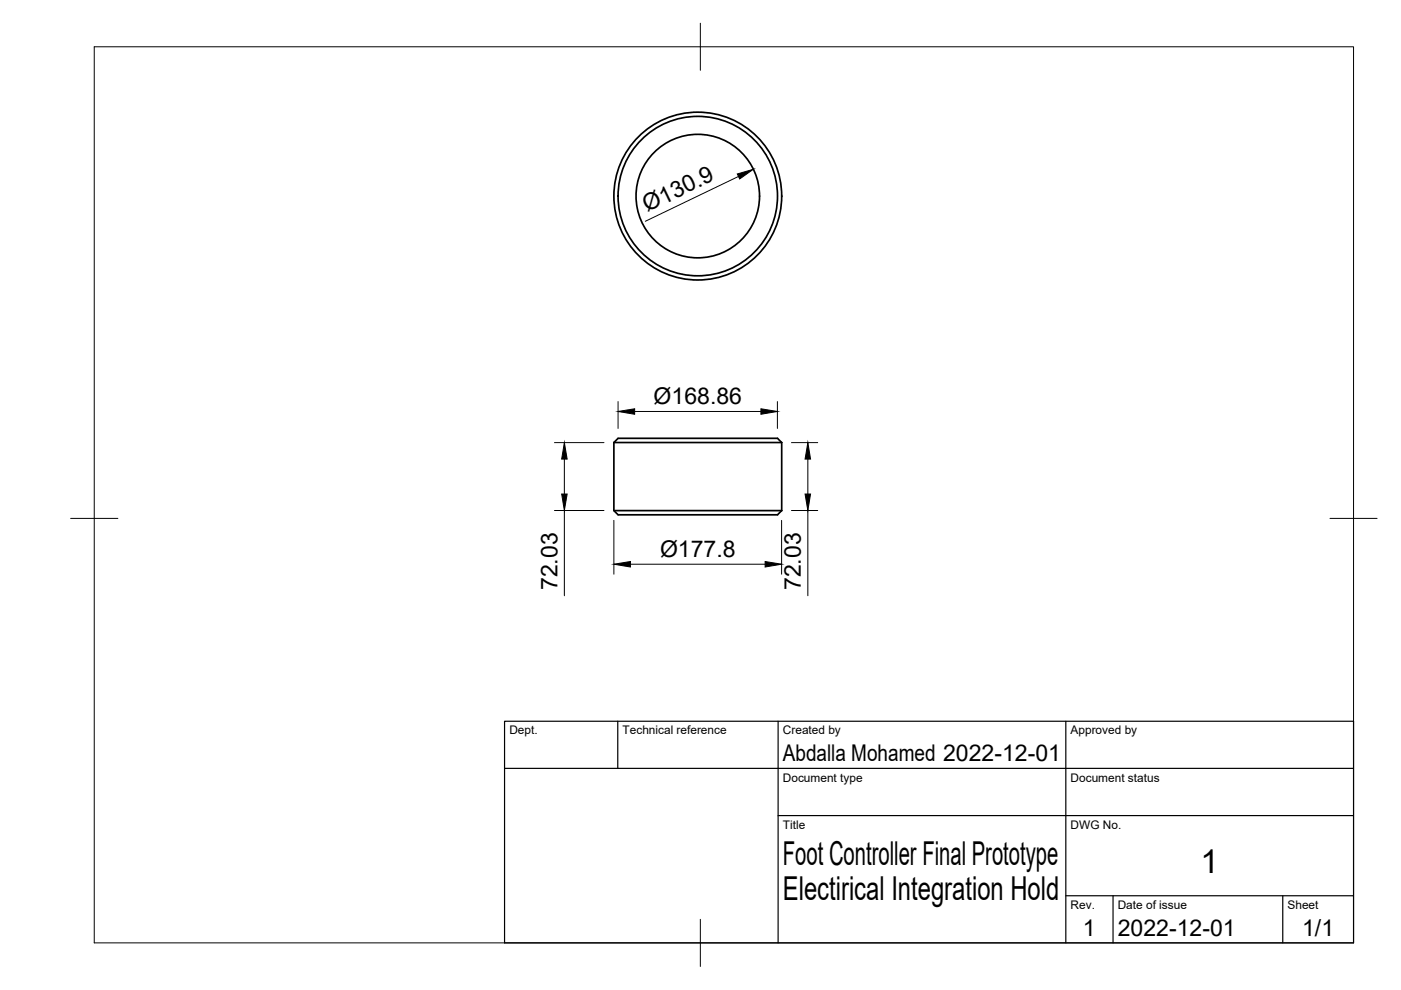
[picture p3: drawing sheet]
<svg xmlns="http://www.w3.org/2000/svg" width="297mm" height="210mm" viewBox="0 0 297 210" stroke-linecap="round" stroke-linejoin="round" font-family="sans-serif">
<!-- layer: Visible -->
<g fill="none" stroke="#000" stroke-width=".36">
<path d="M130.2 93.8h35.5M130.2 93.8v14.5l.8 .8h33.8l.9-.8M130.2 93.8l.8-.9h33.8l.9 .9M165.7 93.8v14.5M130.2 108.3h35.5"/>
<circle cx="147.9" cy="41.6" r="17.8"/>
<circle cx="147.9" cy="41.6" r="13.1"/>
<circle cx="147.9" cy="41.6" r="16.9"/>
</g>
<!-- layer: BORDER -->
<path d="M20 9.9h267v190h-267zM148.5 4.9v10M15 109.9h10M282 109.9h10M148.5 194.9v10" fill="none" stroke="#000" stroke-width=".21"/>
<!-- layer: TITLEBLOCK -->
<path d="M107 152.9h180v47h-180zM131 152.9v10M165 152.9v47M226 152.9v47M107 162.9h180M165 172.9h122M226 189.9h61M236 189.9v10M272 189.9v10" fill="none" stroke="#000" stroke-width=".25"/>
<!-- layer: FD_Dimensions -->
<g fill="none" stroke="#000" stroke-width=".21">
<path d="M156.6 37.4l-19.8 9.5M117.6 93.8h10.5M119.7 97.3v7.4M131 85.1v5.7M134.6 87.2h26.7M164.8 85.1v5.7M167.8 93.8h5.6M171.3 97.3v7.4M117.6 108.2h10.5M119.7 108.2v18.1M130.2 110.3v11.4M133.7 119.6h28.5"/>
<path d="M165.7 110.3v11.4M167.8 108.2h5.6M171.3 108.2v18.1"/>
</g>
<path d="M156.3 36.9l3.4-1-2.9 2zM119.7 93.8l.5 3.5h-1.1zM131 87.2l3.6-.5v1.1zM161.3 86.7l3.5 .5-3.5 .6zM171.3 93.8l.6 3.5h-1.2zM119.1 104.7h1.1l-.5 3.5zM130.2 119.6l3.5-.5v1.1zM162.2 119.1l3.5 .5-3.5 .6zM170.7 104.7h1.2l-.6 3.5z" fill="#000" stroke="#000" stroke-width=".21"/>
<g font-size="7">
<text x="166" y="183.4">Foot Controller Final Prototype</text>
<text x="254.5" y="185.2">1</text>
<text x="166" y="190.9">Electirical Integration Hold</text>
</g>
<g font-size="4.9">
<text x="137.2" y="45" transform="rotate(-26 137.2 45)">Ø130.9</text>
<text x="138.6" y="85.7">Ø168.86</text>
<text x="139.9" y="118.1">Ø177.8</text>
<text x="118.2" y="125.2" transform="rotate(-90 118.2 125.2)">72.03</text>
<text x="169.8" y="125.2" transform="rotate(-90 169.8 125.2)">72.03</text>
<text x="166" y="161.4">Abdalla Mohamed 2022-12-01</text>
<text x="229.6" y="198.6">1</text>
<text x="237" y="198.4">2022-12-01</text>
<text x="276.1" y="198.6">1/1</text>
</g>
<g font-size="2.5">
<text x="108" y="155.7">Dept.</text>
<text x="132" y="155.7">Technical reference</text>
<text x="166" y="155.7">Created by</text>
<text x="227" y="155.7">Approved by</text>
<text x="166" y="165.7">Document type</text>
<text x="227" y="165.7">Document status</text>
<text x="166" y="175.7">Title</text>
<text x="227" y="175.7">DWG No.</text>
<text x="227" y="192.7">Rev.</text>
<text x="237" y="192.7">Date of issue</text>
<text x="273" y="192.7">Sheet</text>
</g>
</svg>
